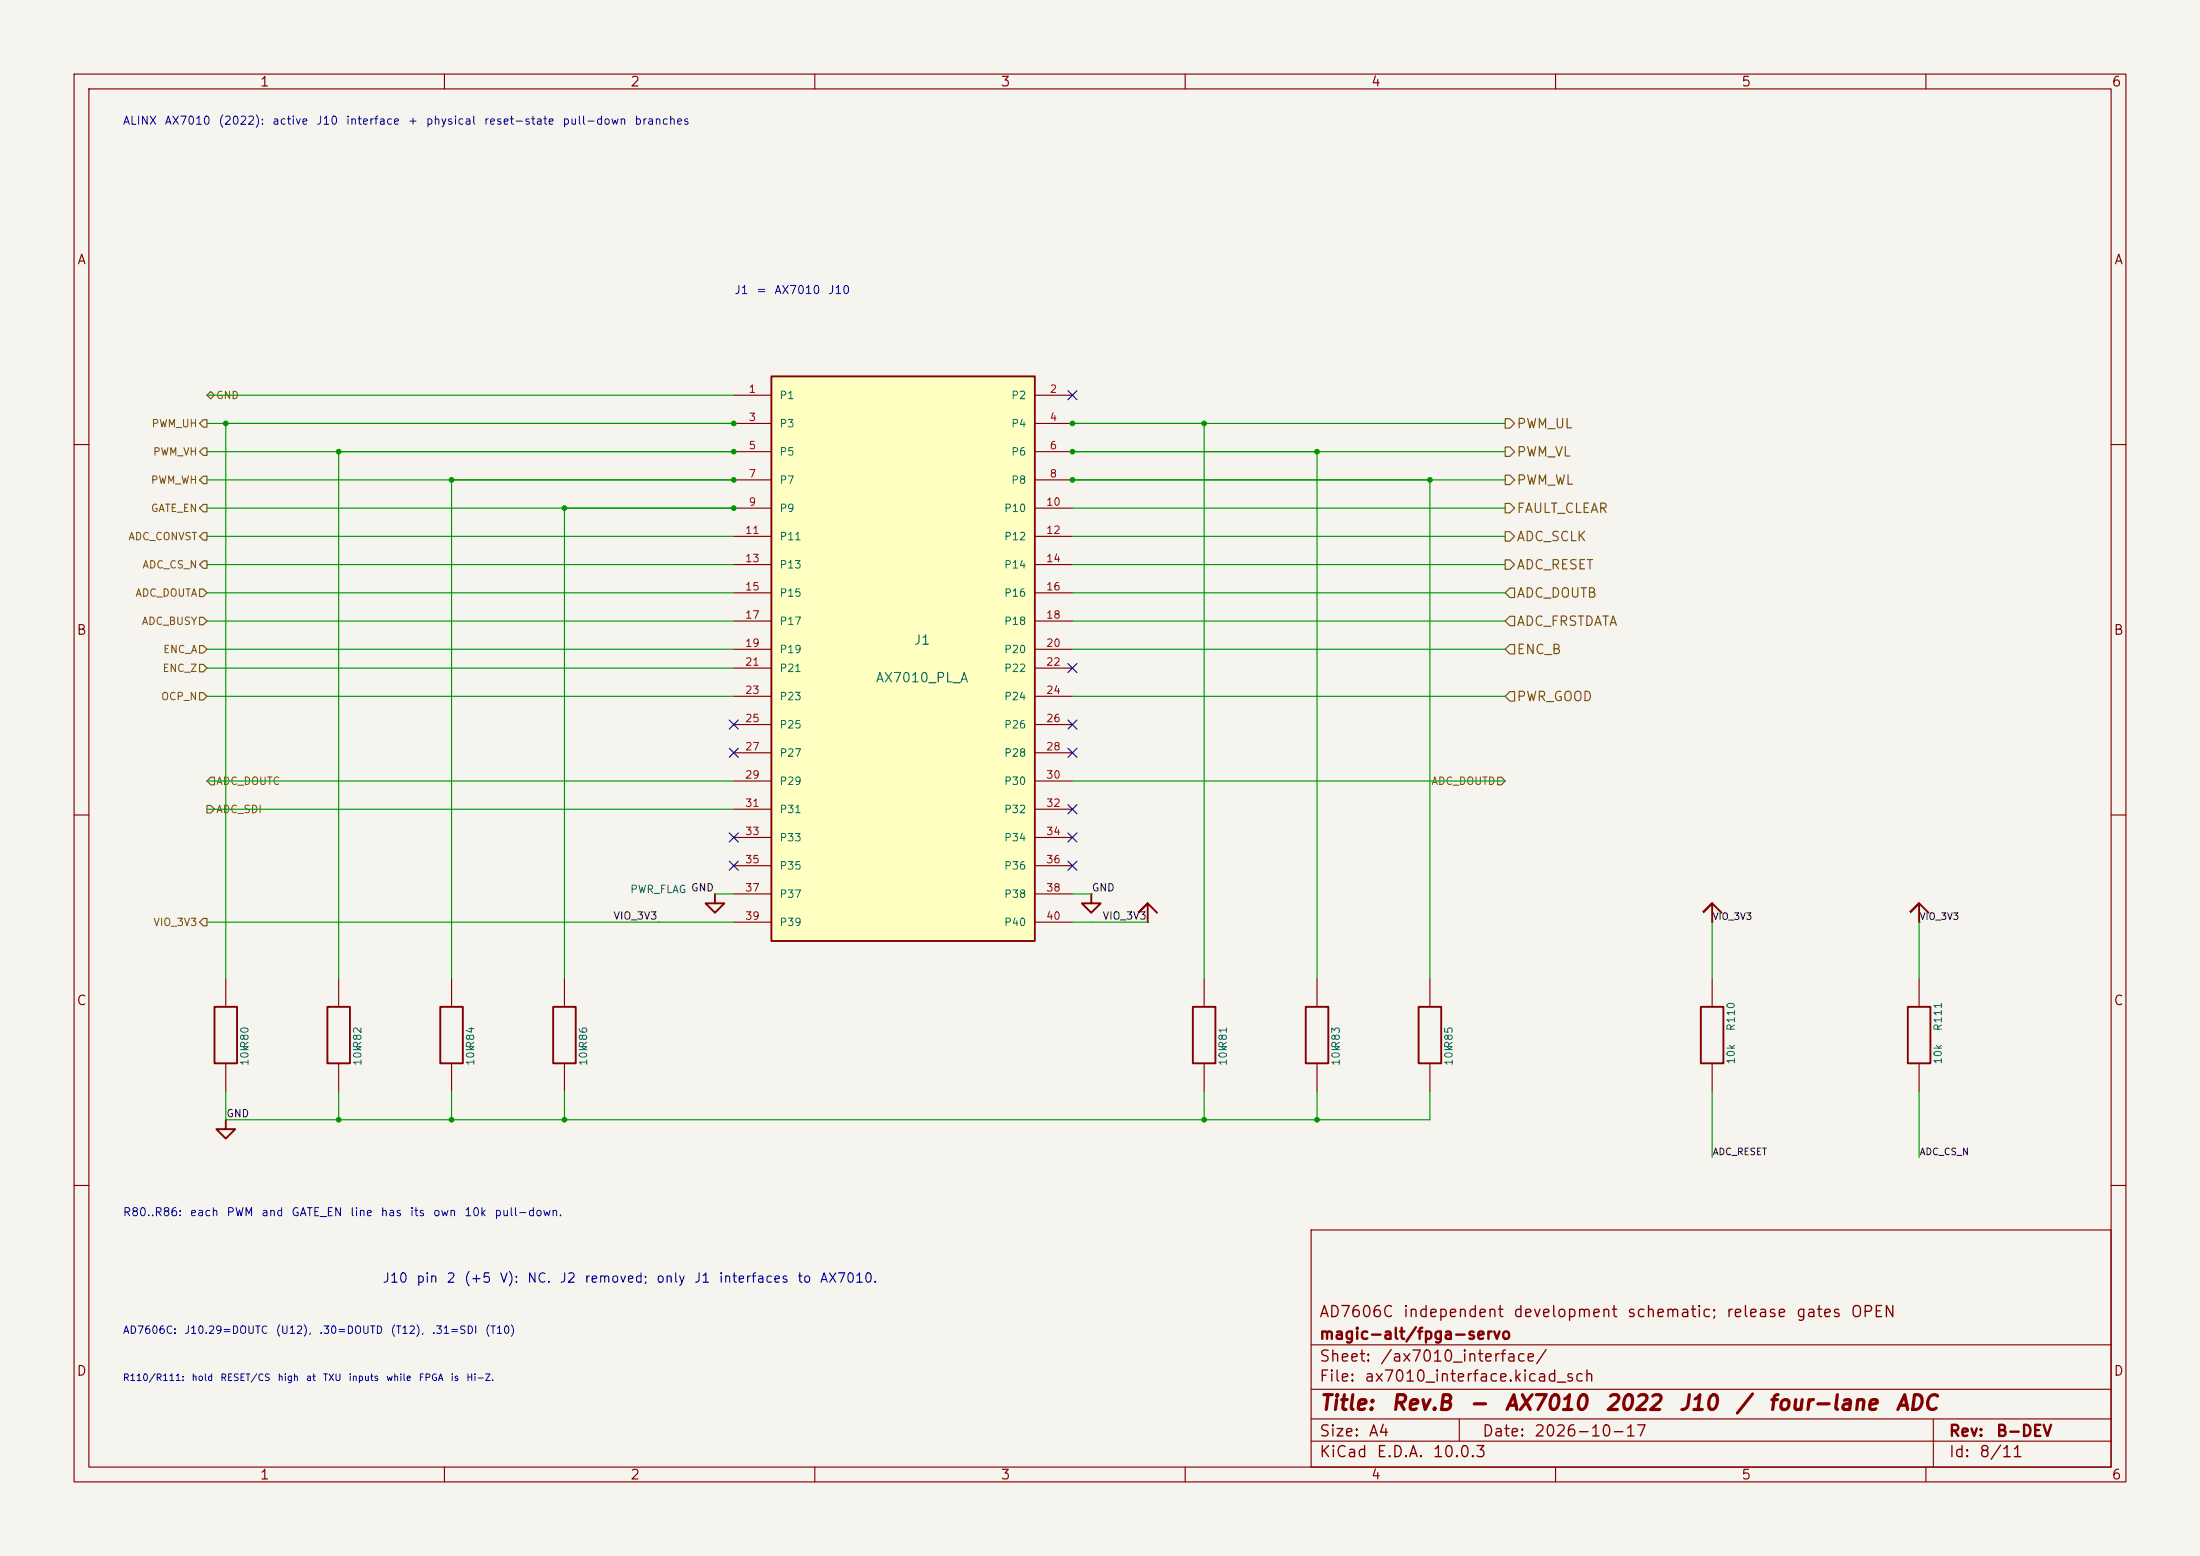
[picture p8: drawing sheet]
(kicad_sch (version 20260306) (generator "eeschema") (generator_version "10.0") (paper "A4") (title_block (title "Rev.B - AX7010 2022 J10 / four-lane ADC") (date "2026-10-17") (rev "B-DEV") (company "magic-alt/fpga-servo") (comment 1 "AD7606C independent development schematic; release gates OPEN")) (lib_symbols (symbol "ax7010_servo_reva:HDR_2x20"
   (pin_names
    (offset 1.016)) (exclude_from_sim no) (in_bom yes) (on_board yes)
   (in_pos_files yes)
   (duplicate_pin_numbers_are_jumpers no)
   (property "Reference" "J" (at 0 42.672 0) (show_name no) (do_not_autoplace no) (effects (font (size 1.27 1.27))))
   (property "Value" "HDR_2x20" (at 0 -42.672 0) (show_name no) (do_not_autoplace no) (effects (font (size 1.27 1.27))))
   (property "Footprint" "" (at 0 0 0) (show_name no) (do_not_autoplace no) (hide yes) (effects (font (size 1.27 1.27))))
   (property "Datasheet" "" (at 0 0 0) (show_name no) (do_not_autoplace no) (hide yes) (effects (font (size 1.27 1.27))))
   (property "Description" "" (at 0 0 0) (show_name no) (do_not_autoplace no) (hide yes) (effects (font (size 1.27 1.27))))
   (symbol "HDR_2x20_0_1"
    (rectangle (start -17.78 38.1) (end 17.78 -38.1) (stroke (width 0.254) (type solid)) (fill (type background))))
   (symbol "HDR_2x20_1_1"
    (pin passive line (at -22.86 35.56 0) (length 5.08) (name "P1" (effects (font (size 1.016 1.016)))) (number "1" (effects (font (size 1.016 1.016)))))
    (pin passive line (at 22.86 35.56 180) (length 5.08) (name "P2" (effects (font (size 1.016 1.016)))) (number "2" (effects (font (size 1.016 1.016)))))
    (pin passive line (at -22.86 31.75 0) (length 5.08) (name "P3" (effects (font (size 1.016 1.016)))) (number "3" (effects (font (size 1.016 1.016)))))
    (pin passive line (at 22.86 31.75 180) (length 5.08) (name "P4" (effects (font (size 1.016 1.016)))) (number "4" (effects (font (size 1.016 1.016)))))
    (pin passive line (at -22.86 27.94 0) (length 5.08) (name "P5" (effects (font (size 1.016 1.016)))) (number "5" (effects (font (size 1.016 1.016)))))
    (pin passive line (at 22.86 27.94 180) (length 5.08) (name "P6" (effects (font (size 1.016 1.016)))) (number "6" (effects (font (size 1.016 1.016)))))
    (pin passive line (at -22.86 24.13 0) (length 5.08) (name "P7" (effects (font (size 1.016 1.016)))) (number "7" (effects (font (size 1.016 1.016)))))
    (pin passive line (at 22.86 24.13 180) (length 5.08) (name "P8" (effects (font (size 1.016 1.016)))) (number "8" (effects (font (size 1.016 1.016)))))
    (pin passive line (at -22.86 20.32 0) (length 5.08) (name "P9" (effects (font (size 1.016 1.016)))) (number "9" (effects (font (size 1.016 1.016)))))
    (pin passive line (at 22.86 20.32 180) (length 5.08) (name "P10" (effects (font (size 1.016 1.016)))) (number "10" (effects (font (size 1.016 1.016)))))
    (pin passive line (at -22.86 16.51 0) (length 5.08) (name "P11" (effects (font (size 1.016 1.016)))) (number "11" (effects (font (size 1.016 1.016)))))
    (pin passive line (at 22.86 16.51 180) (length 5.08) (name "P12" (effects (font (size 1.016 1.016)))) (number "12" (effects (font (size 1.016 1.016)))))
    (pin passive line (at -22.86 12.7 0) (length 5.08) (name "P13" (effects (font (size 1.016 1.016)))) (number "13" (effects (font (size 1.016 1.016)))))
    (pin passive line (at 22.86 12.7 180) (length 5.08) (name "P14" (effects (font (size 1.016 1.016)))) (number "14" (effects (font (size 1.016 1.016)))))
    (pin passive line (at -22.86 8.89 0) (length 5.08) (name "P15" (effects (font (size 1.016 1.016)))) (number "15" (effects (font (size 1.016 1.016)))))
    (pin passive line (at 22.86 8.89 180) (length 5.08) (name "P16" (effects (font (size 1.016 1.016)))) (number "16" (effects (font (size 1.016 1.016)))))
    (pin passive line (at -22.86 5.08 0) (length 5.08) (name "P17" (effects (font (size 1.016 1.016)))) (number "17" (effects (font (size 1.016 1.016)))))
    (pin passive line (at 22.86 5.08 180) (length 5.08) (name "P18" (effects (font (size 1.016 1.016)))) (number "18" (effects (font (size 1.016 1.016)))))
    (pin passive line (at -22.86 1.27 0) (length 5.08) (name "P19" (effects (font (size 1.016 1.016)))) (number "19" (effects (font (size 1.016 1.016)))))
    (pin passive line (at 22.86 1.27 180) (length 5.08) (name "P20" (effects (font (size 1.016 1.016)))) (number "20" (effects (font (size 1.016 1.016)))))
    (pin passive line (at -22.86 -1.27 0) (length 5.08) (name "P21" (effects (font (size 1.016 1.016)))) (number "21" (effects (font (size 1.016 1.016)))))
    (pin passive line (at 22.86 -1.27 180) (length 5.08) (name "P22" (effects (font (size 1.016 1.016)))) (number "22" (effects (font (size 1.016 1.016)))))
    (pin passive line (at -22.86 -5.08 0) (length 5.08) (name "P23" (effects (font (size 1.016 1.016)))) (number "23" (effects (font (size 1.016 1.016)))))
    (pin passive line (at 22.86 -5.08 180) (length 5.08) (name "P24" (effects (font (size 1.016 1.016)))) (number "24" (effects (font (size 1.016 1.016)))))
    (pin passive line (at -22.86 -8.89 0) (length 5.08) (name "P25" (effects (font (size 1.016 1.016)))) (number "25" (effects (font (size 1.016 1.016)))))
    (pin passive line (at 22.86 -8.89 180) (length 5.08) (name "P26" (effects (font (size 1.016 1.016)))) (number "26" (effects (font (size 1.016 1.016)))))
    (pin passive line (at -22.86 -12.7 0) (length 5.08) (name "P27" (effects (font (size 1.016 1.016)))) (number "27" (effects (font (size 1.016 1.016)))))
    (pin passive line (at 22.86 -12.7 180) (length 5.08) (name "P28" (effects (font (size 1.016 1.016)))) (number "28" (effects (font (size 1.016 1.016)))))
    (pin passive line (at -22.86 -16.51 0) (length 5.08) (name "P29" (effects (font (size 1.016 1.016)))) (number "29" (effects (font (size 1.016 1.016)))))
    (pin passive line (at 22.86 -16.51 180) (length 5.08) (name "P30" (effects (font (size 1.016 1.016)))) (number "30" (effects (font (size 1.016 1.016)))))
    (pin passive line (at -22.86 -20.32 0) (length 5.08) (name "P31" (effects (font (size 1.016 1.016)))) (number "31" (effects (font (size 1.016 1.016)))))
    (pin passive line (at 22.86 -20.32 180) (length 5.08) (name "P32" (effects (font (size 1.016 1.016)))) (number "32" (effects (font (size 1.016 1.016)))))
    (pin passive line (at -22.86 -24.13 0) (length 5.08) (name "P33" (effects (font (size 1.016 1.016)))) (number "33" (effects (font (size 1.016 1.016)))))
    (pin passive line (at 22.86 -24.13 180) (length 5.08) (name "P34" (effects (font (size 1.016 1.016)))) (number "34" (effects (font (size 1.016 1.016)))))
    (pin passive line (at -22.86 -27.94 0) (length 5.08) (name "P35" (effects (font (size 1.016 1.016)))) (number "35" (effects (font (size 1.016 1.016)))))
    (pin passive line (at 22.86 -27.94 180) (length 5.08) (name "P36" (effects (font (size 1.016 1.016)))) (number "36" (effects (font (size 1.016 1.016)))))
    (pin passive line (at -22.86 -31.75 0) (length 5.08) (name "P37" (effects (font (size 1.016 1.016)))) (number "37" (effects (font (size 1.016 1.016)))))
    (pin passive line (at 22.86 -31.75 180) (length 5.08) (name "P38" (effects (font (size 1.016 1.016)))) (number "38" (effects (font (size 1.016 1.016)))))
    (pin passive line (at -22.86 -35.56 0) (length 5.08) (name "P39" (effects (font (size 1.016 1.016)))) (number "39" (effects (font (size 1.016 1.016)))))
    (pin passive line (at 22.86 -35.56 180) (length 5.08) (name "P40" (effects (font (size 1.016 1.016)))) (number "40" (effects (font (size 1.016 1.016))))))
   (embedded_fonts no))
(symbol "ax7010_servo_reva:PWR_FLAG"
   (power global)
   (pin_numbers (hide yes))
   (pin_names
    (offset 0) (hide yes)) (exclude_from_sim no) (in_bom yes) (on_board yes)
   (in_pos_files yes)
   (duplicate_pin_numbers_are_jumpers no)
   (property "Reference" "#FLG" (at 0 1.27 0) (show_name no) (do_not_autoplace no) (hide yes) (effects (font (size 1.016 1.016))))
   (property "Value" "PWR_FLAG" (at 0 3.81 0) (show_name no) (do_not_autoplace no) (hide yes) (effects (font (size 1.016 1.016))))
   (property "Footprint" "" (at 0 0 0) (show_name no) (do_not_autoplace no) (hide yes) (effects (font (size 1.27 1.27))))
   (property "Datasheet" "" (at 0 0 0) (show_name no) (do_not_autoplace no) (hide yes) (effects (font (size 1.27 1.27))))
   (property "Description" "" (at 0 0 0) (show_name no) (do_not_autoplace no) (hide yes) (effects (font (size 1.27 1.27))))
   (symbol "PWR_FLAG_1_1"
    (pin power_out line (at 0 0 90) (length 0) (name "~" (effects (font (size 1.016 1.016)))) (number "1" (effects (font (size 1.016 1.016))))))
   (embedded_fonts no))
(symbol "ax7010_servo_reva:PWR_GND" (pin_names (offset 0) (hide yes)) (pin_numbers (hide yes)) (in_bom no) (on_board no) (in_pos_files no)
(property "Reference" "#PWR" (at 0 0 0) (effects (font (size 1 1)) (hide yes)))
(property "Value" "/GND" (at 0 -4.445 0) (effects (font (size 1 1)) (hide yes)))
(symbol "PWR_GND_0_1" (polyline (pts (xy 0 0) (xy 0 -1.27) (xy -1.27 -1.27) (xy 0 -2.54) (xy 1.27 -1.27) (xy 0 -1.27)) (stroke (width 0.254) (type default)) (fill (type none))))
(symbol "PWR_GND_1_1" (pin passive line (at 0 0 90) (length 0) (name "GND" (effects (font (size 1 1)))) (number "1" (effects (font (size 1 1)))))))
(symbol "ax7010_servo_reva:PWR_VIO_3V3" (pin_names (offset 0) (hide yes)) (pin_numbers (hide yes)) (in_bom no) (on_board no) (in_pos_files no)
(property "Reference" "#PWR" (at 0 0 0) (effects (font (size 1 1)) (hide yes)))
(property "Value" "/VIO_3V3" (at 0 4.445 0) (effects (font (size 1 1)) (hide yes)))
(symbol "PWR_VIO_3V3_0_1" (polyline (pts (xy 0 0) (xy 0 2.54) (xy -1.27 1.27) (xy 0 2.54) (xy 1.27 1.27)) (stroke (width 0.254) (type default)) (fill (type none))))
(symbol "PWR_VIO_3V3_1_1" (pin passive line (at 0 0 90) (length 0) (name "VIO_3V3" (effects (font (size 1 1)))) (number "1" (effects (font (size 1 1)))))))
(symbol "ax7010_servo_reva:R"
   (pin_numbers (hide yes))
   (pin_names (offset 0) (hide yes)) (exclude_from_sim no) (in_bom yes) (on_board yes)
   (in_pos_files yes)
   (duplicate_pin_numbers_are_jumpers no)
   (property "Reference" "R" (at 0 2.54 0) (show_name no) (do_not_autoplace no) (effects (font (size 1.016 1.016))))
   (property "Value" "R" (at 0 -2.54 0) (show_name no) (do_not_autoplace no) (effects (font (size 1.016 1.016))))
   (property "Footprint" "" (at 0 0 0) (show_name no) (do_not_autoplace no) (hide yes) (effects (font (size 1.27 1.27))))
   (property "Datasheet" "" (at 0 0 0) (show_name no) (do_not_autoplace no) (hide yes) (effects (font (size 1.27 1.27))))
   (property "Description" "" (at 0 0 0) (show_name no) (do_not_autoplace no) (hide yes) (effects (font (size 1.27 1.27))))
   (symbol "R_0_1"
    (rectangle (start -3.81 1.524) (end 3.81 -1.524) (stroke (width 0.254) (type solid)) (fill (type none))))
   (symbol "R_1_1"
    (pin passive line (at -7.62 0 0) (length 3.81) (name "1" (effects (font (size 1.016 1.016)))) (number "1" (effects (font (size 1.016 1.016)))))
    (pin passive line (at 7.62 0 180) (length 3.81) (name "2" (effects (font (size 1.016 1.016)))) (number "2" (effects (font (size 1.016 1.016))))))
   (embedded_fonts no)))
(symbol
  (lib_id "ax7010_servo_reva:HDR_2x20")
  (at 121.92 88.9 0.0)
  (unit 1)
  (body_style 1)
  (exclude_from_sim no)
  (in_bom yes)
  (on_board yes)
  (in_pos_files yes)
  (dnp no)
  (property "Reference" "J1" (at 124.46 86.36 0) (show_name no) (do_not_autoplace no) (effects (font (size 1.27 1.27))))
  (property "Value" "AX7010_PL_A" (at 124.46 91.44 0) (show_name no) (do_not_autoplace no) (effects (font (size 1.27 1.27))))
  (property "Footprint" "fpga-servo:JILN_3210_2x20_P2.54mm_D1.02" (at 121.92 88.9 0) (hide yes) (show_name no) (do_not_autoplace no) (effects (font (size 1.27 1.27))))
  (property "Datasheet" "https://atta.szlcsc.com/upload/public/pdf/source/20190920/C429963_F9492D44774B1CF9B8CD95C0C24EAA23.pdf" (at 121.92 88.9 0) (show_name no) (do_not_autoplace no) (effects (font (size 1.27 1.27)) (hide yes)))
  (property "Description" "" (at 121.92 88.9 0) (show_name no) (do_not_autoplace no) (effects (font (size 1.27 1.27))) (hide yes))
  (property "Board_Revision" "ALINX AX7010 2022" (at 121.92 88.9 0) (effects (font (size 1.27 1.27)) (hide yes)))
  (property "Board_Connector" "J10" (at 121.92 88.9 0) (effects (font (size 1.27 1.27)) (hide yes)))
  (property "MPN" "321040SG0ABK00A01"
 (id 0)
 (at 121.92 88.9 0)
 (effects
  (font (size 1.27 1.27))
  (hide yes)))
  (property "Manufacturer" "JILN(锦凌)"
 (id 1)
 (at 121.92 88.9 0)
 (effects
  (font (size 1.27 1.27))
  (hide yes)))
  (property "LCSC" "C601944"
 (id 2)
 (at 121.92 88.9 0)
 (effects
  (font (size 1.27 1.27))
  (hide yes)))
  (property "Alternate_MPN" "2.54-2*20P直简牛"
 (id 3)
 (at 121.92 88.9 0)
 (effects
  (font (size 1.27 1.27))
  (hide yes)))
  (property "Alternate_LCSC" "C9138"
 (id 4)
 (at 121.92 88.9 0)
 (effects
  (font (size 1.27 1.27))
  (hide yes)))
  (property "Sourcing_Status" "China stock verified 2026-10-10; BOOMELE alternate conditional <=1A/pin and manufacturer drawing confirmation; finished holes 1.02+/-0.03mm"
 (id 5)
 (at 121.92 88.9 0)
 (effects
  (font (size 1.27 1.27))
  (hide yes)))
  (property "Alternative_MPN" "2.54-2*20P直简牛"
 (id 6)
 (at 121.92 88.9 0)
 (effects
  (font (size 1.27 1.27))
  (hide yes)))
  (property "Alternative_LCSC" "C9138"
 (id 7)
 (at 121.92 88.9 0)
 (effects
  (font (size 1.27 1.27))
  (hide yes)))
  (property "Alternative_Status" "{\"status\": \"CONDITIONAL_CURRENT_AND_OEM_PROVENANCE_REVIEW\", \"family_pdf\": \"/private/tmp/passive-oem/9661.pdf\", \"origin\": \"Mainland China\", \"ratings\": \"1A,-55..105C,contact30mohmmax; not3Aequivalent\", \"land\": \"2.54pitch2rows,1.0finishedholes,0.64squarepins; samecopperpattern\", \"body\": \"L=2.54*n+7.6±.5;width9.0±.1;height8.8±.1;keywidth4.5±.1;tail3.3±.1\", \"provenance\": \"ChineseC9138page suppliesfamilydrawing 简牛2.54-2xnP(3<=n<=40), supplier栏blank; C5665page hasnoPDF. Mechanicalfamilyevidence exists but exactmanufacturerattestationnotproven.\", \"current_application\": \"J5 .5A PTC limits demand; J1 per-pin demand<1A required, system load qualification open.\"}"
 (id 8)
 (at 121.92 88.9 0)
 (effects
  (font (size 1.27 1.27))
  (hide yes)))
  (pin "1")
  (pin "2")
  (pin "3")
  (pin "4")
  (pin "5")
  (pin "6")
  (pin "7")
  (pin "8")
  (pin "9")
  (pin "10")
  (pin "11")
  (pin "12")
  (pin "13")
  (pin "14")
  (pin "15")
  (pin "16")
  (pin "17")
  (pin "18")
  (pin "19")
  (pin "20")
  (pin "21")
  (pin "22")
  (pin "23")
  (pin "24")
  (pin "25")
  (pin "26")
  (pin "27")
  (pin "28")
  (pin "29")
  (pin "30")
  (pin "31")
  (pin "32")
  (pin "33")
  (pin "34")
  (pin "35")
  (pin "36")
  (pin "37")
  (pin "38")
  (pin "39")
  (pin "40"))
(symbol
  (lib_id "ax7010_servo_reva:PWR_FLAG")
  (at 88.9 124.46 0.0)
  (unit 1)
  (body_style 1)
  (exclude_from_sim no)
  (in_bom yes)
  (on_board yes)
  (in_pos_files yes)
  (dnp no)
  (property "Reference" "#FLG0106" (at 88.9 122.555 0) (hide yes) (show_name no) (do_not_autoplace no) (effects (font (size 1.016 1.016))))
  (property "Value" "PWR_FLAG" (at 88.9 120.015 0) (show_name no) (do_not_autoplace no) (effects (font (size 1.016 1.016))))
  (property "Footprint" "" (at 88.9 124.46 0) (show_name no) (do_not_autoplace no) (effects (font (size 1.27 1.27)) (hide yes)))
  (property "Datasheet" "" (at 88.9 124.46 0) (show_name no) (do_not_autoplace no) (effects (font (size 1.27 1.27)) (hide yes)))
  (property "Description" "" (at 88.9 124.46 0) (show_name no) (do_not_autoplace no) (effects (font (size 1.27 1.27))) (hide yes))
  (pin "1"))
(symbol (lib_id "ax7010_servo_reva:R") (at 30.48 139.7 270.0) (unit 1) (in_bom yes) (on_board yes) (dnp no)
(property "Reference" "R80" (at 33.02 138.43 0) (effects (font (size 1.016 1.016)) (justify left)))
(property "Value" "10k" (at 33.02 140.97 0) (effects (font (size 1.016 1.016)) (justify left)))
(property "Footprint" "Resistor_SMD:R_0603_1608Metric" (at 30.48 139.7 0) (hide yes) (effects (font (size 1.016 1.016)) (justify left)))
(pin "1") (pin "2")
 (property "Manufacturer" "FH(风华)" (at 0 0 0) (effects (font (size 1.27 1.27)) (hide yes)))

 (property "MPN" "ABD03K1002FT" (at 0 0 0) (effects (font (size 1.27 1.27)) (hide yes)))

 (property "LCSC" "C5139509" (at 0 0 0) (effects (font (size 1.27 1.27)) (hide yes)))

 (property "Datasheet" "https://atta.szlcsc.com/upload/public/pdf/source/20220825/CB6AD4F3A68E21A294284F8D65B5AAD9.pdf" (at 0 0 0) (effects (font (size 1.27 1.27)) (hide yes)))

 (property "Sourcing_Status" "Prototype candidate; OEM reviewed; stock checked 2026-10-10; not production-qualified" (at 0 0 0) (effects (font (size 1.27 1.27)) (hide yes)))

 (property "Alternative_MPN" "0603WAF1002T5E" (at 0 0 0) (effects (font (size 1.27 1.27)) (hide yes)))

 (property "Alternative_LCSC" "C25804" (at 0 0 0) (effects (font (size 1.27 1.27)) (hide yes)))

 (property "Alternative_Status" "READY_FOR_PROTOTYPE" (at 0 0 0) (effects (font (size 1.27 1.27)) (hide yes))))
(symbol (lib_id "ax7010_servo_reva:R") (at 162.56 139.7 270.0) (unit 1) (in_bom yes) (on_board yes) (dnp no)
(property "Reference" "R81" (at 165.1 138.43 0) (effects (font (size 1.016 1.016)) (justify left)))
(property "Value" "10k" (at 165.1 140.97 0) (effects (font (size 1.016 1.016)) (justify left)))
(property "Footprint" "Resistor_SMD:R_0603_1608Metric" (at 162.56 139.7 0) (hide yes) (effects (font (size 1.016 1.016)) (justify left)))
(pin "1") (pin "2")
 (property "Manufacturer" "FH(风华)" (at 0 0 0) (effects (font (size 1.27 1.27)) (hide yes)))

 (property "MPN" "ABD03K1002FT" (at 0 0 0) (effects (font (size 1.27 1.27)) (hide yes)))

 (property "LCSC" "C5139509" (at 0 0 0) (effects (font (size 1.27 1.27)) (hide yes)))

 (property "Datasheet" "https://atta.szlcsc.com/upload/public/pdf/source/20220825/CB6AD4F3A68E21A294284F8D65B5AAD9.pdf" (at 0 0 0) (effects (font (size 1.27 1.27)) (hide yes)))

 (property "Sourcing_Status" "Prototype candidate; OEM reviewed; stock checked 2026-10-10; not production-qualified" (at 0 0 0) (effects (font (size 1.27 1.27)) (hide yes)))

 (property "Alternative_MPN" "0603WAF1002T5E" (at 0 0 0) (effects (font (size 1.27 1.27)) (hide yes)))

 (property "Alternative_LCSC" "C25804" (at 0 0 0) (effects (font (size 1.27 1.27)) (hide yes)))

 (property "Alternative_Status" "READY_FOR_PROTOTYPE" (at 0 0 0) (effects (font (size 1.27 1.27)) (hide yes))))
(symbol (lib_id "ax7010_servo_reva:R") (at 45.72 139.7 270.0) (unit 1) (in_bom yes) (on_board yes) (dnp no)
(property "Reference" "R82" (at 48.26 138.43 0) (effects (font (size 1.016 1.016)) (justify left)))
(property "Value" "10k" (at 48.26 140.97 0) (effects (font (size 1.016 1.016)) (justify left)))
(property "Footprint" "Resistor_SMD:R_0603_1608Metric" (at 45.72 139.7 0) (hide yes) (effects (font (size 1.016 1.016)) (justify left)))
(pin "1") (pin "2")
 (property "Manufacturer" "FH(风华)" (at 0 0 0) (effects (font (size 1.27 1.27)) (hide yes)))

 (property "MPN" "ABD03K1002FT" (at 0 0 0) (effects (font (size 1.27 1.27)) (hide yes)))

 (property "LCSC" "C5139509" (at 0 0 0) (effects (font (size 1.27 1.27)) (hide yes)))

 (property "Datasheet" "https://atta.szlcsc.com/upload/public/pdf/source/20220825/CB6AD4F3A68E21A294284F8D65B5AAD9.pdf" (at 0 0 0) (effects (font (size 1.27 1.27)) (hide yes)))

 (property "Sourcing_Status" "Prototype candidate; OEM reviewed; stock checked 2026-10-10; not production-qualified" (at 0 0 0) (effects (font (size 1.27 1.27)) (hide yes)))

 (property "Alternative_MPN" "0603WAF1002T5E" (at 0 0 0) (effects (font (size 1.27 1.27)) (hide yes)))

 (property "Alternative_LCSC" "C25804" (at 0 0 0) (effects (font (size 1.27 1.27)) (hide yes)))

 (property "Alternative_Status" "READY_FOR_PROTOTYPE" (at 0 0 0) (effects (font (size 1.27 1.27)) (hide yes))))
(symbol (lib_id "ax7010_servo_reva:R") (at 177.8 139.7 270.0) (unit 1) (in_bom yes) (on_board yes) (dnp no)
(property "Reference" "R83" (at 180.34 138.43 0) (effects (font (size 1.016 1.016)) (justify left)))
(property "Value" "10k" (at 180.34 140.97 0) (effects (font (size 1.016 1.016)) (justify left)))
(property "Footprint" "Resistor_SMD:R_0603_1608Metric" (at 177.8 139.7 0) (hide yes) (effects (font (size 1.016 1.016)) (justify left)))
(pin "1") (pin "2")
 (property "Manufacturer" "FH(风华)" (at 0 0 0) (effects (font (size 1.27 1.27)) (hide yes)))

 (property "MPN" "ABD03K1002FT" (at 0 0 0) (effects (font (size 1.27 1.27)) (hide yes)))

 (property "LCSC" "C5139509" (at 0 0 0) (effects (font (size 1.27 1.27)) (hide yes)))

 (property "Datasheet" "https://atta.szlcsc.com/upload/public/pdf/source/20220825/CB6AD4F3A68E21A294284F8D65B5AAD9.pdf" (at 0 0 0) (effects (font (size 1.27 1.27)) (hide yes)))

 (property "Sourcing_Status" "Prototype candidate; OEM reviewed; stock checked 2026-10-10; not production-qualified" (at 0 0 0) (effects (font (size 1.27 1.27)) (hide yes)))

 (property "Alternative_MPN" "0603WAF1002T5E" (at 0 0 0) (effects (font (size 1.27 1.27)) (hide yes)))

 (property "Alternative_LCSC" "C25804" (at 0 0 0) (effects (font (size 1.27 1.27)) (hide yes)))

 (property "Alternative_Status" "READY_FOR_PROTOTYPE" (at 0 0 0) (effects (font (size 1.27 1.27)) (hide yes))))
(symbol (lib_id "ax7010_servo_reva:R") (at 60.96 139.7 270.0) (unit 1) (in_bom yes) (on_board yes) (dnp no)
(property "Reference" "R84" (at 63.5 138.43 0) (effects (font (size 1.016 1.016)) (justify left)))
(property "Value" "10k" (at 63.5 140.97 0) (effects (font (size 1.016 1.016)) (justify left)))
(property "Footprint" "Resistor_SMD:R_0603_1608Metric" (at 60.96 139.7 0) (hide yes) (effects (font (size 1.016 1.016)) (justify left)))
(pin "1") (pin "2")
 (property "Manufacturer" "FH(风华)" (at 0 0 0) (effects (font (size 1.27 1.27)) (hide yes)))

 (property "MPN" "ABD03K1002FT" (at 0 0 0) (effects (font (size 1.27 1.27)) (hide yes)))

 (property "LCSC" "C5139509" (at 0 0 0) (effects (font (size 1.27 1.27)) (hide yes)))

 (property "Datasheet" "https://atta.szlcsc.com/upload/public/pdf/source/20220825/CB6AD4F3A68E21A294284F8D65B5AAD9.pdf" (at 0 0 0) (effects (font (size 1.27 1.27)) (hide yes)))

 (property "Sourcing_Status" "Prototype candidate; OEM reviewed; stock checked 2026-10-10; not production-qualified" (at 0 0 0) (effects (font (size 1.27 1.27)) (hide yes)))

 (property "Alternative_MPN" "0603WAF1002T5E" (at 0 0 0) (effects (font (size 1.27 1.27)) (hide yes)))

 (property "Alternative_LCSC" "C25804" (at 0 0 0) (effects (font (size 1.27 1.27)) (hide yes)))

 (property "Alternative_Status" "READY_FOR_PROTOTYPE" (at 0 0 0) (effects (font (size 1.27 1.27)) (hide yes))))
(symbol (lib_id "ax7010_servo_reva:R") (at 193.04 139.7 270.0) (unit 1) (in_bom yes) (on_board yes) (dnp no)
(property "Reference" "R85" (at 195.58 138.43 0) (effects (font (size 1.016 1.016)) (justify left)))
(property "Value" "10k" (at 195.58 140.97 0) (effects (font (size 1.016 1.016)) (justify left)))
(property "Footprint" "Resistor_SMD:R_0603_1608Metric" (at 193.04 139.7 0) (hide yes) (effects (font (size 1.016 1.016)) (justify left)))
(pin "1") (pin "2")
 (property "Manufacturer" "FH(风华)" (at 0 0 0) (effects (font (size 1.27 1.27)) (hide yes)))

 (property "MPN" "ABD03K1002FT" (at 0 0 0) (effects (font (size 1.27 1.27)) (hide yes)))

 (property "LCSC" "C5139509" (at 0 0 0) (effects (font (size 1.27 1.27)) (hide yes)))

 (property "Datasheet" "https://atta.szlcsc.com/upload/public/pdf/source/20220825/CB6AD4F3A68E21A294284F8D65B5AAD9.pdf" (at 0 0 0) (effects (font (size 1.27 1.27)) (hide yes)))

 (property "Sourcing_Status" "Prototype candidate; OEM reviewed; stock checked 2026-10-10; not production-qualified" (at 0 0 0) (effects (font (size 1.27 1.27)) (hide yes)))

 (property "Alternative_MPN" "0603WAF1002T5E" (at 0 0 0) (effects (font (size 1.27 1.27)) (hide yes)))

 (property "Alternative_LCSC" "C25804" (at 0 0 0) (effects (font (size 1.27 1.27)) (hide yes)))

 (property "Alternative_Status" "READY_FOR_PROTOTYPE" (at 0 0 0) (effects (font (size 1.27 1.27)) (hide yes))))
(symbol (lib_id "ax7010_servo_reva:R") (at 76.2 139.7 270.0) (unit 1) (in_bom yes) (on_board yes) (dnp no)
(property "Reference" "R86" (at 78.74 138.43 0) (effects (font (size 1.016 1.016)) (justify left)))
(property "Value" "10k" (at 78.74 140.97 0) (effects (font (size 1.016 1.016)) (justify left)))
(property "Footprint" "Resistor_SMD:R_0603_1608Metric" (at 76.2 139.7 0) (hide yes) (effects (font (size 1.016 1.016)) (justify left)))
(pin "1") (pin "2")
 (property "Manufacturer" "FH(风华)" (at 0 0 0) (effects (font (size 1.27 1.27)) (hide yes)))

 (property "MPN" "ABD03K1002FT" (at 0 0 0) (effects (font (size 1.27 1.27)) (hide yes)))

 (property "LCSC" "C5139509" (at 0 0 0) (effects (font (size 1.27 1.27)) (hide yes)))

 (property "Datasheet" "https://atta.szlcsc.com/upload/public/pdf/source/20220825/CB6AD4F3A68E21A294284F8D65B5AAD9.pdf" (at 0 0 0) (effects (font (size 1.27 1.27)) (hide yes)))

 (property "Sourcing_Status" "Prototype candidate; OEM reviewed; stock checked 2026-10-10; not production-qualified" (at 0 0 0) (effects (font (size 1.27 1.27)) (hide yes)))

 (property "Alternative_MPN" "0603WAF1002T5E" (at 0 0 0) (effects (font (size 1.27 1.27)) (hide yes)))

 (property "Alternative_LCSC" "C25804" (at 0 0 0) (effects (font (size 1.27 1.27)) (hide yes)))

 (property "Alternative_Status" "READY_FOR_PROTOTYPE" (at 0 0 0) (effects (font (size 1.27 1.27)) (hide yes))))
(wire (pts (xy 99.06 57.15) (xy 30.48 57.15)) (stroke (width 0) (type default)))
(wire (pts (xy 30.48 57.15) (xy 30.48 132.08)) (stroke (width 0) (type default)))
(wire (pts (xy 30.48 147.32) (xy 30.48 151.13)) (stroke (width 0) (type default)))
(wire (pts (xy 144.78 57.15) (xy 162.56 57.15)) (stroke (width 0) (type default)))
(wire (pts (xy 162.56 57.15) (xy 162.56 132.08)) (stroke (width 0) (type default)))
(wire (pts (xy 162.56 147.32) (xy 162.56 151.13)) (stroke (width 0) (type default)))
(wire (pts (xy 99.06 60.96) (xy 45.72 60.96)) (stroke (width 0) (type default)))
(wire (pts (xy 45.72 60.96) (xy 45.72 132.08)) (stroke (width 0) (type default)))
(wire (pts (xy 45.72 147.32) (xy 45.72 151.13)) (stroke (width 0) (type default)))
(wire (pts (xy 144.78 60.96) (xy 177.8 60.96)) (stroke (width 0) (type default)))
(wire (pts (xy 177.8 60.96) (xy 177.8 132.08)) (stroke (width 0) (type default)))
(wire (pts (xy 177.8 147.32) (xy 177.8 151.13)) (stroke (width 0) (type default)))
(wire (pts (xy 99.06 64.77) (xy 60.96 64.77)) (stroke (width 0) (type default)))
(wire (pts (xy 60.96 64.77) (xy 60.96 132.08)) (stroke (width 0) (type default)))
(wire (pts (xy 60.96 147.32) (xy 60.96 151.13)) (stroke (width 0) (type default)))
(wire (pts (xy 144.78 64.77) (xy 193.04 64.77)) (stroke (width 0) (type default)))
(wire (pts (xy 193.04 64.77) (xy 193.04 132.08)) (stroke (width 0) (type default)))
(wire (pts (xy 193.04 147.32) (xy 193.04 151.13)) (stroke (width 0) (type default)))
(wire (pts (xy 99.06 68.58) (xy 76.2 68.58)) (stroke (width 0) (type default)))
(wire (pts (xy 76.2 68.58) (xy 76.2 132.08)) (stroke (width 0) (type default)))
(wire (pts (xy 76.2 147.32) (xy 76.2 151.13)) (stroke (width 0) (type default)))
(wire (pts (xy 30.48 151.13) (xy 193.04 151.13)) (stroke (width 0) (type default)))
(label "GND" (at 30.48 151.13 0) (effects (font (size 1 1)) (justify left bottom)))
(wire (pts (xy 27.94 83.82) (xy 99.06 83.82)) (stroke (width 0) (type default)))
(wire (pts (xy 27.94 124.46) (xy 99.06 124.46)) (stroke (width 0) (type default)))
(wire (pts (xy 203.2 76.2) (xy 144.78 76.2)) (stroke (width 0) (type default)))
(wire (pts (xy 27.94 76.2) (xy 99.06 76.2)) (stroke (width 0) (type default)))
(wire (pts (xy 27.94 80.01) (xy 99.06 80.01)) (stroke (width 0) (type default)))
(wire (pts (xy 203.2 60.96) (xy 144.78 60.96)) (stroke (width 0) (type default)))
(wire (pts (xy 27.94 87.63) (xy 99.06 87.63)) (stroke (width 0) (type default)))
(wire (pts (xy 27.94 68.58) (xy 99.06 68.58)) (stroke (width 0) (type default)))
(wire (pts (xy 27.94 90.17) (xy 99.06 90.17)) (stroke (width 0) (type default)))
(wire (pts (xy 203.2 87.63) (xy 144.78 87.63)) (stroke (width 0) (type default)))
(wire (pts (xy 27.94 93.98) (xy 99.06 93.98)) (stroke (width 0) (type default)))
(wire (pts (xy 203.2 93.98) (xy 144.78 93.98)) (stroke (width 0) (type default)))
(wire (pts (xy 203.2 57.15) (xy 144.78 57.15)) (stroke (width 0) (type default)))
(wire (pts (xy 27.94 60.96) (xy 99.06 60.96)) (stroke (width 0) (type default)))
(wire (pts (xy 27.94 57.15) (xy 99.06 57.15)) (stroke (width 0) (type default)))
(wire (pts (xy 203.2 83.82) (xy 144.78 83.82)) (stroke (width 0) (type default)))
(wire (pts (xy 203.2 80.01) (xy 144.78 80.01)) (stroke (width 0) (type default)))
(wire (pts (xy 27.94 64.77) (xy 99.06 64.77)) (stroke (width 0) (type default)))
(wire (pts (xy 27.94 53.34) (xy 99.06 53.34)) (stroke (width 0) (type default)))
(wire (pts (xy 203.2 64.77) (xy 144.78 64.77)) (stroke (width 0) (type default)))
(wire (pts (xy 27.94 72.39) (xy 99.06 72.39)) (stroke (width 0) (type default)))
(wire (pts (xy 203.2 68.58) (xy 144.78 68.58)) (stroke (width 0) (type default)))
(wire (pts (xy 203.2 72.39) (xy 144.78 72.39)) (stroke (width 0) (type default)))
(text "ALINX AX7010 (2022): active J10 interface + physical reset-state pull-down branches" (at 16.51 16.51 0) (effects (font (size 1.1 1.1)) (justify left)))
(text "J1 = AX7010 J10" (at 99.06 39.37 0) (effects (font (size 1.1 1.1)) (justify left)))
(text "R80..R86: each PWM and GATE_EN line has its own 10k pull-down." (at 16.51 163.83 0) (effects (font (size 1.1 1.1)) (justify left)))
(text "J10 pin 2 (+5 V): NC. J2 removed; only J1 interfaces to AX7010."
 (at 83.82 172.72 0)
 (effects
  (font (size 1.27 1.27))))
(no_connect (at 144.78 53.34))
(no_connect (at 144.78 90.17))
(no_connect (at 99.06 97.79))
(no_connect (at 144.78 97.79))
(no_connect (at 99.06 101.6))
(no_connect (at 144.78 101.6))
(no_connect (at 144.78 109.22))
(no_connect (at 99.06 113.03))
(no_connect (at 144.78 113.03))
(no_connect (at 99.06 116.84))
(no_connect (at 144.78 116.84))
(wire (pts (xy 99.06 120.65) (xy 96.52 120.65)) (stroke (width 0) (type default)))
(label "GND" (at 96.52 120.65 0) (effects (font (size 1 1)) (justify right bottom)))
(wire (pts (xy 144.78 120.65) (xy 147.32 120.65)) (stroke (width 0) (type default)))
(label "GND" (at 147.32 120.65 0) (effects (font (size 1 1)) (justify left bottom)))
(wire (pts (xy 144.78 124.46) (xy 147.32 124.46)) (stroke (width 0) (type default)))
(label "VIO_3V3" (at 154.94 124.46 0) (effects (font (size 1 1)) (justify right bottom)))
(hierarchical_label "ADC_BUSY"
  (shape input)
  (at 27.94 83.82 0)
  (effects (font (size 1 1)) (justify right)))
(hierarchical_label "VIO_3V3"
  (shape output)
  (at 27.94 124.46 0)
  (effects (font (size 1 1)) (justify right)))
(hierarchical_label "ADC_RESET"
  (shape output)
  (at 203.2 76.2 0)
  (effects (font (size 1.27 1.27)) (justify left)))
(hierarchical_label "ADC_CS_N"
  (shape output)
  (at 27.94 76.2 0)
  (effects (font (size 1 1)) (justify right)))
(hierarchical_label "ADC_DOUTA"
  (shape input)
  (at 27.94 80.01 0)
  (effects (font (size 1 1)) (justify right)))
(hierarchical_label "PWM_VL"
  (shape output)
  (at 203.2 60.96 0)
  (effects (font (size 1.27 1.27)) (justify left)))
(hierarchical_label "ENC_A"
  (shape input)
  (at 27.94 87.63 0)
  (effects (font (size 1 1)) (justify right)))
(hierarchical_label "GATE_EN"
  (shape output)
  (at 27.94 68.58 0)
  (effects (font (size 1 1)) (justify right)))
(hierarchical_label "ENC_Z"
  (shape input)
  (at 27.94 90.17 0)
  (effects (font (size 1 1)) (justify right)))
(hierarchical_label "ENC_B"
  (shape input)
  (at 203.2 87.63 0)
  (effects (font (size 1.27 1.27)) (justify left)))
(hierarchical_label "OCP_N"
  (shape input)
  (at 27.94 93.98 0)
  (effects (font (size 1 1)) (justify right)))
(hierarchical_label "PWR_GOOD"
  (shape input)
  (at 203.2 93.98 0)
  (effects (font (size 1.27 1.27)) (justify left)))
(hierarchical_label "PWM_UL"
  (shape output)
  (at 203.2 57.15 0)
  (effects (font (size 1.27 1.27)) (justify left)))
(hierarchical_label "PWM_VH"
  (shape output)
  (at 27.94 60.96 0)
  (effects (font (size 1 1)) (justify right)))
(hierarchical_label "PWM_UH"
  (shape output)
  (at 27.94 57.15 0)
  (effects (font (size 1 1)) (justify right)))
(hierarchical_label "ADC_FRSTDATA"
  (shape input)
  (at 203.2 83.82 0)
  (effects (font (size 1.27 1.27)) (justify left)))
(hierarchical_label "ADC_DOUTB"
  (shape input)
  (at 203.2 80.01 0)
  (effects (font (size 1.27 1.27)) (justify left)))
(hierarchical_label "PWM_WH"
  (shape output)
  (at 27.94 64.77 0)
  (effects (font (size 1 1)) (justify right)))
(hierarchical_label "GND"
  (shape bidirectional)
  (at 27.94 53.34 0)
  (effects (font (size 1 1)) (justify left)))
(hierarchical_label "PWM_WL"
  (shape output)
  (at 203.2 64.77 0)
  (effects (font (size 1.27 1.27)) (justify left)))
(hierarchical_label "ADC_CONVST"
  (shape output)
  (at 27.94 72.39 0)
  (effects (font (size 1 1)) (justify right)))
(hierarchical_label "FAULT_CLEAR"
  (shape output)
  (at 203.2 68.58 0)
  (effects (font (size 1.27 1.27)) (justify left)))
(hierarchical_label "ADC_SCLK"
  (shape output)
  (at 203.2 72.39 0)
  (effects (font (size 1.27 1.27)) (justify left)))
(junction (at 177.8 151.13) (diameter 0) (color 0 0 0 0))
(junction (at 177.8 60.96) (diameter 0) (color 0 0 0 0))
(junction (at 144.78 60.96) (diameter 0) (color 0 0 0 0))
(junction (at 45.72 151.13) (diameter 0) (color 0 0 0 0))
(junction (at 60.96 64.77) (diameter 0) (color 0 0 0 0))
(junction (at 45.72 60.96) (diameter 0) (color 0 0 0 0))
(junction (at 76.2 68.58) (diameter 0) (color 0 0 0 0))
(junction (at 60.96 151.13) (diameter 0) (color 0 0 0 0))
(junction (at 193.04 64.77) (diameter 0) (color 0 0 0 0))
(junction (at 99.06 68.58) (diameter 0) (color 0 0 0 0))
(junction (at 99.06 64.77) (diameter 0) (color 0 0 0 0))
(junction (at 76.2 151.13) (diameter 0) (color 0 0 0 0))
(junction (at 144.78 57.15) (diameter 0) (color 0 0 0 0))
(junction (at 30.48 57.15) (diameter 0) (color 0 0 0 0))
(junction (at 162.56 151.13) (diameter 0) (color 0 0 0 0))
(junction (at 144.78 64.77) (diameter 0) (color 0 0 0 0))
(junction (at 162.56 57.15) (diameter 0) (color 0 0 0 0))
(junction (at 99.06 57.15) (diameter 0) (color 0 0 0 0))
(junction (at 99.06 60.96) (diameter 0) (color 0 0 0 0))
(wire (pts (xy 147.32 124.46) (xy 154.94 124.46)) (stroke (width 0) (type default)))
(label "VIO_3V3" (at 88.9 124.46 0) (effects (font (size 1 1)) (justify right bottom)))
(symbol (lib_id "ax7010_servo_reva:PWR_GND") (at 30.48 151.13 0) (unit 1) (in_bom no) (on_board no) (in_pos_files no)
(property "Reference" "#PWR2601" (at 30.48 151.13 0) (effects (font (size 1 1)) (hide yes)))
(property "Value" "/GND" (at 30.48 151.13 0) (effects (font (size 1 1)) (hide yes)))
(pin "1"))
(symbol (lib_id "ax7010_servo_reva:PWR_GND") (at 96.52 120.65 0) (unit 1) (in_bom no) (on_board no) (in_pos_files no)
(property "Reference" "#PWR2602" (at 96.52 120.65 0) (effects (font (size 1 1)) (hide yes)))
(property "Value" "/GND" (at 96.52 120.65 0) (effects (font (size 1 1)) (hide yes)))
(pin "1"))
(symbol (lib_id "ax7010_servo_reva:PWR_GND") (at 147.32 120.65 0) (unit 1) (in_bom no) (on_board no) (in_pos_files no)
(property "Reference" "#PWR2603" (at 147.32 120.65 0) (effects (font (size 1 1)) (hide yes)))
(property "Value" "/GND" (at 147.32 120.65 0) (effects (font (size 1 1)) (hide yes)))
(pin "1"))
(symbol (lib_id "ax7010_servo_reva:PWR_VIO_3V3") (at 154.94 124.46 0) (unit 1) (in_bom no) (on_board no) (in_pos_files no)
(property "Reference" "#PWR2604" (at 154.94 124.46 0) (effects (font (size 1 1)) (hide yes)))
(property "Value" "/VIO_3V3" (at 154.94 124.46 0) (effects (font (size 1 1)) (hide yes)))
(pin "1"))
(wire (pts (xy 27.94 105.41) (xy 99.06 105.41)) (stroke (width 0) (type default)))
(hierarchical_label "ADC_DOUTC" (shape input) (at 27.94 105.41 0) (effects (font (size 1.016 1.016)) (justify left)))
(wire (pts (xy 144.78 105.41) (xy 203.2 105.41)) (stroke (width 0) (type default)))
(hierarchical_label "ADC_DOUTD" (shape input) (at 203.2 105.41 180) (effects (font (size 1.016 1.016)) (justify right)))
(wire (pts (xy 27.94 109.22) (xy 99.06 109.22)) (stroke (width 0) (type default)))
(hierarchical_label "ADC_SDI" (shape output) (at 27.94 109.22 0) (effects (font (size 1.016 1.016)) (justify left)))
(symbol (lib_id "ax7010_servo_reva:R") (at 231.14 139.7 90) (unit 1) (in_bom yes) (on_board yes) (in_pos_files yes) (dnp no)(property "Reference" "R110" (at 233.68 137.16 0) (effects (font (size 1.016 1.016)) ))(property "Value" "10k" (at 233.68 142.24 0) (effects (font (size 1.016 1.016)) ))(property "Footprint" "Resistor_SMD:R_0603_1608Metric" (at 231.14 139.7 0) (effects (font (size 1.016 1.016)) (hide yes)))(property "Manufacturer" "FH(风华)" (at 231.14 139.7 0) (effects (font (size 1.016 1.016)) (hide yes)))(property "MPN" "ABD03K1002FT" (at 231.14 139.7 0) (effects (font (size 1.016 1.016)) (hide yes)))(property "LCSC" "C5139509" (at 231.14 139.7 0) (effects (font (size 1.016 1.016)) (hide yes)))(property "Datasheet" "https://atta.szlcsc.com/upload/public/pdf/source/20220825/CB6AD4F3A68E21A294284F8D65B5AAD9.pdf" (at 231.14 139.7 0) (effects (font (size 1.016 1.016)) (hide yes)))(property "Sourcing_Status" "Prototype candidate; OEM reviewed; stock checked 2026-10-10; not production-qualified" (at 231.14 139.7 0) (effects (font (size 1.016 1.016)) (hide yes)))(property "Alternative_MPN" "0603WAF1002T5E" (at 231.14 139.7 0) (effects (font (size 1.016 1.016)) (hide yes)))(property "Alternative_LCSC" "C25804" (at 231.14 139.7 0) (effects (font (size 1.016 1.016)) (hide yes)))(property "Alternative_Status" "READY_FOR_PROTOTYPE" (at 231.14 139.7 0) (effects (font (size 1.016 1.016)) (hide yes)))(property "Description" "10k host-side startup pull-up before TXU A2" (at 231.14 139.7 0) (effects (font (size 1.016 1.016)) (hide yes))))
(wire (pts (xy 231.14 124.46) (xy 231.14 132.08)) (stroke (width 0) (type default)))
(symbol (lib_id "ax7010_servo_reva:PWR_VIO_3V3") (at 231.14 124.46 0) (unit 1) (in_bom no) (on_board no) (in_pos_files no)(property "Reference" "#PWR5040" (at 233.68 121.92 0) (effects (font (size 1.016 1.016)) (hide yes)))(property "Value" "/VIO_3V3" (at 233.68 127 0) (effects (font (size 1.016 1.016)) (hide yes))))
(label "VIO_3V3" (at 231.14 124.46 0) (effects (font (size 0.9 0.9)) (justify left bottom)))
(wire (pts (xy 231.14 147.32) (xy 231.14 156.21)) (stroke (width 0) (type default)))
(label "ADC_RESET" (at 231.14 156.21 0) (effects (font (size 0.9 0.9)) (justify left bottom)))
(symbol (lib_id "ax7010_servo_reva:R") (at 259.08 139.7 90) (unit 1) (in_bom yes) (on_board yes) (in_pos_files yes) (dnp no)(property "Reference" "R111" (at 261.62 137.16 0) (effects (font (size 1.016 1.016)) ))(property "Value" "10k" (at 261.62 142.24 0) (effects (font (size 1.016 1.016)) ))(property "Footprint" "Resistor_SMD:R_0603_1608Metric" (at 259.08 139.7 0) (effects (font (size 1.016 1.016)) (hide yes)))(property "Manufacturer" "FH(风华)" (at 259.08 139.7 0) (effects (font (size 1.016 1.016)) (hide yes)))(property "MPN" "ABD03K1002FT" (at 259.08 139.7 0) (effects (font (size 1.016 1.016)) (hide yes)))(property "LCSC" "C5139509" (at 259.08 139.7 0) (effects (font (size 1.016 1.016)) (hide yes)))(property "Datasheet" "https://atta.szlcsc.com/upload/public/pdf/source/20220825/CB6AD4F3A68E21A294284F8D65B5AAD9.pdf" (at 259.08 139.7 0) (effects (font (size 1.016 1.016)) (hide yes)))(property "Sourcing_Status" "Prototype candidate; OEM reviewed; stock checked 2026-10-10; not production-qualified" (at 259.08 139.7 0) (effects (font (size 1.016 1.016)) (hide yes)))(property "Alternative_MPN" "0603WAF1002T5E" (at 259.08 139.7 0) (effects (font (size 1.016 1.016)) (hide yes)))(property "Alternative_LCSC" "C25804" (at 259.08 139.7 0) (effects (font (size 1.016 1.016)) (hide yes)))(property "Alternative_Status" "READY_FOR_PROTOTYPE" (at 259.08 139.7 0) (effects (font (size 1.016 1.016)) (hide yes)))(property "Description" "10k host-side startup pull-up before TXU A2" (at 259.08 139.7 0) (effects (font (size 1.016 1.016)) (hide yes))))
(wire (pts (xy 259.08 124.46) (xy 259.08 132.08)) (stroke (width 0) (type default)))
(symbol (lib_id "ax7010_servo_reva:PWR_VIO_3V3") (at 259.08 124.46 0) (unit 1) (in_bom no) (on_board no) (in_pos_files no)(property "Reference" "#PWR5041" (at 261.62 121.92 0) (effects (font (size 1.016 1.016)) (hide yes)))(property "Value" "/VIO_3V3" (at 261.62 127 0) (effects (font (size 1.016 1.016)) (hide yes))))
(label "VIO_3V3" (at 259.08 124.46 0) (effects (font (size 0.9 0.9)) (justify left bottom)))
(wire (pts (xy 259.08 147.32) (xy 259.08 156.21)) (stroke (width 0) (type default)))
(label "ADC_CS_N" (at 259.08 156.21 0) (effects (font (size 0.9 0.9)) (justify left bottom)))
(text "R110/R111: hold RESET/CS high at TXU inputs while FPGA is Hi-Z." (at 16.51 186.69 0) (effects (font (size 0.9 0.9)) (justify left bottom)))
(text "AD7606C: J10.29=DOUTC (U12), .30=DOUTD (T12), .31=SDI (T10)" (at 16.51 180.34 0) (effects (font (size 1.016 1.016)) (justify left bottom)))
(embedded_fonts no))
